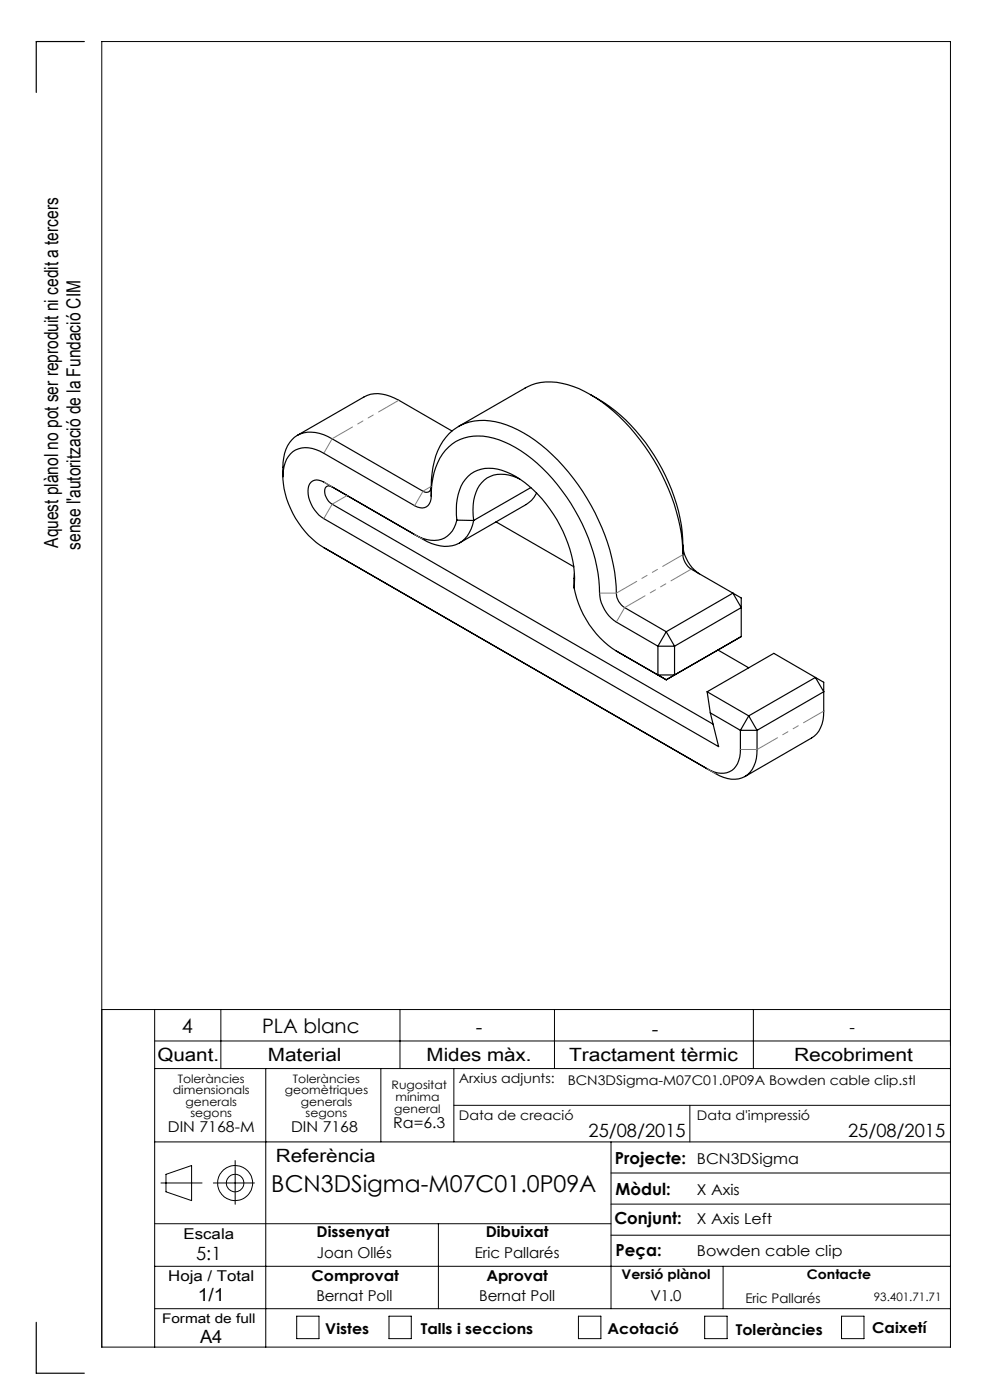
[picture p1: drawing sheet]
<svg xmlns="http://www.w3.org/2000/svg" width="210mm" height="297mm" viewBox="0 0 210 297" stroke-linecap="round" stroke-linejoin="round" font-family="sans-serif">
<g fill="none" stroke="#000" stroke-width=".21">
<path d="M21.6 214.2h180M32.8 214.2v71.6M46.8 214.2v12.5M84.8 214.2v12.5M117.6 214.2v12.5M159.8 214.2v12.5M32.8 220.8h168.8M32.8 226.7h168.8M56.4 226.7v59.1M80.8 226.7v15.5M96.3 226.7v15.5M96.3 234.5h105.3"/>
<path d="M146.3 234.5v7.7M32.8 259.6h96.8M32.8 242.2h168.8M34.1 251h8.8M35.2 249.1l5.4-1.8v7.4l-5.4-1.9zM45.3 251h8.7M49.9 246.2v9.3M93 259.6v18M129.6 242.2v35.4M129.6 255.4h72M129.6 248.8h72M32.8 277.6h168.8"/>
<path d="M32.8 268.6h168.8M62.9 279.2h4.8v4.8h-4.8zM82.5 279.2h4.7v4.8h-4.7zM122.7 279.2h4.8v4.8h-4.8zM129.6 262h72M149.5 279.2h4.7v4.8h-4.7zM153.4 268.6v9M178.5 279.2h4.8v4.8h-4.8zM21.6 285.8h180v-277h-180v277"/>
<circle cx="49.9" cy="251" r="3.7"/>
<circle cx="49.9" cy="251" r="1.86"/>
</g>
<g fill="none" stroke="#000" stroke-width=".25">
<path d="M17.9 8.8h-10.2v10.8M95.9 91.4l-11.3-6.5a7.9 7.9 0 0 0-6.7-1l-14.8 8.5M97.2 90.5l14.2-8.2a11.7 11.7 0 0 1 10.2-.3 33.6 33.6 0 0 1 15.2 12.7 41.8 41.8 0 0 1 8.1 23M125.2 83.7a38.2 38.2 0 0 1 17.3 20.3 33.1 33.1 0 0 1 2.4 11.6M60 101.1a11.6 11.6 0 0 1 1.4-7.2 5.8 5.8 0 0 1 7.3-1.7l1.7 .9 19.3 11.1a1.07 1.07 0 0 0 1.3 .1 1.07 1.07 0 0 0 .5-1.1M68.7 116.2l83.1 47.9a5.9 5.9 0 0 0 6.8 .2 6.7 6.7 0 0 0 2-5.3v-4.1M68.7 116.2l1.7 1M70.4 103.3a1.05 1.05 0 0 0-1.3 0 1.05 1.05 0 0 0-.2 1.3l.3 .9a2.83 2.83 0 0 0 1.2 1.5l80.9 46.6M91.5 105.2a2.15 2.15 0 0 1-1.1 2.3 2.15 2.15 0 0 1-2.5-.2l-19.2-11.1a6 6 0 0 0-6.6-.4 7.1 7.1 0 0 0-2 6.8 19.2 19.2 0 0 0 8.6 13.6M91.5 105.2a13.9 13.9 0 0 1 3.7-10.4 9.7 9.7 0 0 1 9.5-1.8 28.6 28.6 0 0 1 14.5 11.1 38.6 38.6 0 0 1 8 22.4 7.9 7.9 0 0 0 3.5 5.5l8.9 5.1M91.5 103.2a17 17 0 0 1 3-10.4 10.2 10.2 0 0 1 10.6-3.3 28 28 0 0 1 14.4 9.3 43.6 43.6 0 0 1 11.3 27.9l.7 1.3 1 .9 8.8 5.1M91.5 103.2v2"/>
<path d="M96.9 110.3a11.1 11.1 0 0 1 2.4-9.2 7.2 7.2 0 0 1 8.1-1 23.9 23.9 0 0 1 11.4 11.4 23.6 23.6 0 0 1 3 13.2M96.9 110.3a5 5 0 0 1-7.2 3.9l-1.8-.8M96.9 110.3l3.6 .1M100.5 110.4a6 6 0 0 1-6.2 5.5 10.5 10.5 0 0 1-4.6-1.5l-21-12.1a2.05 2.05 0 0 0-2.4-.3 2.05 2.05 0 0 0-1 2.2 7.2 7.2 0 0 0 3.4 5.8l83.7 48.4-1.7-7.2M105.2 110.7l16.5 9.5M110.2 101.6a6.8 6.8 0 0 0-7.5 .2 8.6 8.6 0 0 0-2.3 7.5l.1 1.1M112.6 103.4l-12.1 7M113.8 104.6l-.1 .2a5.3 5.3 0 0 1-2.1 2.2l-14.1 8.2M144.9 117.7a4 4 0 0 0 1.7 3.1l10.6 6.1v8.1M144.9 115.6a8 8 0 0 0 3.4 6.1M144.9 115.6v2.1M121.8 124.7a20.4 20.4 0 0 0 8.9 13.4l10.6 6.1"/>
<path d="M121.8 121.7v3M139.6 137.1v6.1h3.5M139.6 137.1h3.5M141.3 134l-1.7 3.1M141.3 134l1.8 3.1M141.3 134l14.2-8.2 1.7 3.1-14.1 8.2M143.1 137.1v6.1M152.3 137.9l6.5 3.8M157.2 135l-15.9 9.2M157.2 135l-1.7 1.1M143.1 143.2l-1.8 1M150 146.8l8.8 5.1"/>
<path d="M150 146.8l.7 4.4M150.7 151.2l6.4 3.7M157.1 154.9v4.1a4.6 4.6 0 0 1-2.9 4.9 5.4 5.4 0 0 1-4.2-.8M157.1 154.9h3.5M158.8 151.9l1.8 3M158.8 151.9l-1.7 3M173 143.7l1.7 1v6.1a6.2 6.2 0 0 1-2.5 5.8l-14.2 8.1M173 143.7l-14.2 8.2M173 143.7l1.7 3.1-14.1 8.1M173 143.7l-8.9-5.1-14.1 8.2M7.7 280.5v10.8h10.2"/>
</g>
<path d="M68.7 96.1l1.8-3M70.5 107l-1.8 3M70.5 107l3.1-1.9M70.5 103.3l-1.8-1M88 107.3l1.7-3.1M89.7 114.4l-1.7-1M89.7 104.2l1.8-1M127.2 125.8h3.5M130.7 132l1.8-3.1M157.1 159h3.5M150 163.1l1.8 1" fill="none" stroke="#808080" stroke-width=".21" stroke-dasharray="6.3 1.3 1.3 1.3 1.3 1.3"/>
<path d="M70.5 93.1l14.1-8.2M130.7 125.8l14.2-8.1M132.5 128.9l14.2-8.2M160.6 159l14.2-8.2" fill="none" stroke="#808080" stroke-width=".21" stroke-dasharray="6.3 1.3 1.3 1.3 1.3 1.3" stroke-dashoffset="1.4"/>
<text font-size="4.9" x="57.6" y="253">BCN3DSigma-M07C01.0P09A</text>
<g font-size="4.2">
<text x="38.6" y="219">4</text>
<text x="55.6" y="219.2">PLA blanc</text>
<text x="100.9" y="219.4">-</text>
<text x="138.3" y="219.7">-</text>
</g>
<g font-size="4.1">
<text x="12.4" y="116.2" transform="rotate(-90 12.4 116.2)">Aquest plànol no pot ser reproduit ni cedit a tercers</text>
<text x="17.1" y="116.6" transform="rotate(-90 17.1 116.6)">sense l'autorització de la Fundació CIM</text>
</g>
<g font-size="3.9">
<text x="33.4" y="225">Quant.</text>
<text x="56.8" y="225">Material</text>
<text x="90.5" y="225">Mides màx.</text>
<text x="120.7" y="225">Tractament tèrmic</text>
<text x="168.4" y="225">Recobriment</text>
<text x="124.8" y="241.3">25/08/2015</text>
<text x="179.9" y="241.3">25/08/2015</text>
<text x="58.5" y="246.5">Referència</text>
<text x="41.6" y="267.2">5:1</text>
<text x="41.9" y="276.1">1/1</text>
<text x="42.4" y="284.9">A4</text>
</g>
<g font-size="3.5">
<text x="180.2" y="219.2">-</text>
<text x="130.5" y="246.8">Projecte:</text>
<text x="130.6" y="253.4">Mòdul:</text>
<text x="130.3" y="259.8">Conjunt:</text>
<text x="130.6" y="266.4">Peça:</text>
</g>
<g font-size="3.2">
<text x="83.4" y="239.3">Ra=6.3</text>
<text x="35.6" y="240.1">DIN 7168-M</text>
<text x="61.7" y="240.1">DIN 7168</text>
<text x="147.8" y="246.8">BCN3DSigma</text>
<text x="147.8" y="253.4">X Axis</text>
<text x="38.9" y="262.9">Escala</text>
<text x="67.2" y="262.5">Dissenyat</text>
<text x="103" y="262.5">Dibuixat</text>
<text x="147.8" y="259.8">X Axis Left</text>
<text x="67.2" y="266.8">Joan Ollés</text>
<text x="100.7" y="266.8">Eric Pallarés</text>
<text x="147.8" y="266.4">Bowden cable clip</text>
<text x="35.7" y="271.7">Hoja / Total</text>
<text x="66.1" y="271.7">Comprovat</text>
<text x="103.2" y="271.7">Aprovat</text>
<text x="67.1" y="276.1">Bernat Poll</text>
<text x="101.6" y="276.1">Bernat Poll</text>
<text x="138" y="276.1">V1.0</text>
<text x="69" y="283.1">Vistes</text>
<text x="89.3" y="283.1">Talls i seccions</text>
<text x="128.8" y="283.1">Acotació</text>
<text x="156.1" y="283.2">Toleràncies</text>
<text x="185" y="282.8">Caixetí</text>
</g>
<g font-size="2.8">
<text x="97.3" y="229.6">Arxius adjunts:</text>
<text x="120.4" y="230.2">BCN3DSigma-M07C01.0P09A Bowden cable clip.stl</text>
<text x="97.3" y="237.7">Data de creació</text>
<text x="147.8" y="237.7">Data d'impressió</text>
<text x="131.8" y="271.4">Versió plànol</text>
<text x="171.2" y="271.4">Contacte</text>
<text x="34.4" y="280.7">Format de full</text>
<text x="158.1" y="276.3">Eric Pallarés</text>
</g>
<g font-size="2.5">
<text x="36.7" y="232.1">dimensionals</text>
<text x="37.7" y="229.6">Toleràncies</text>
<text x="60.4" y="232.1">geomètriques</text>
<text x="62.1" y="229.6">Toleràncies</text>
<text x="83.1" y="231">Rugositat</text>
<text x="83.9" y="233.5">mínima</text>
<text x="39.4" y="234.6">generals</text>
<text x="40.4" y="237.1">segons</text>
<text x="63.8" y="234.6">generals</text>
<text x="64.8" y="237.1">segons</text>
<text x="83.6" y="236.2">general</text>
<text x="185.4" y="276.1">93.401.71.71</text>
</g>
</svg>
